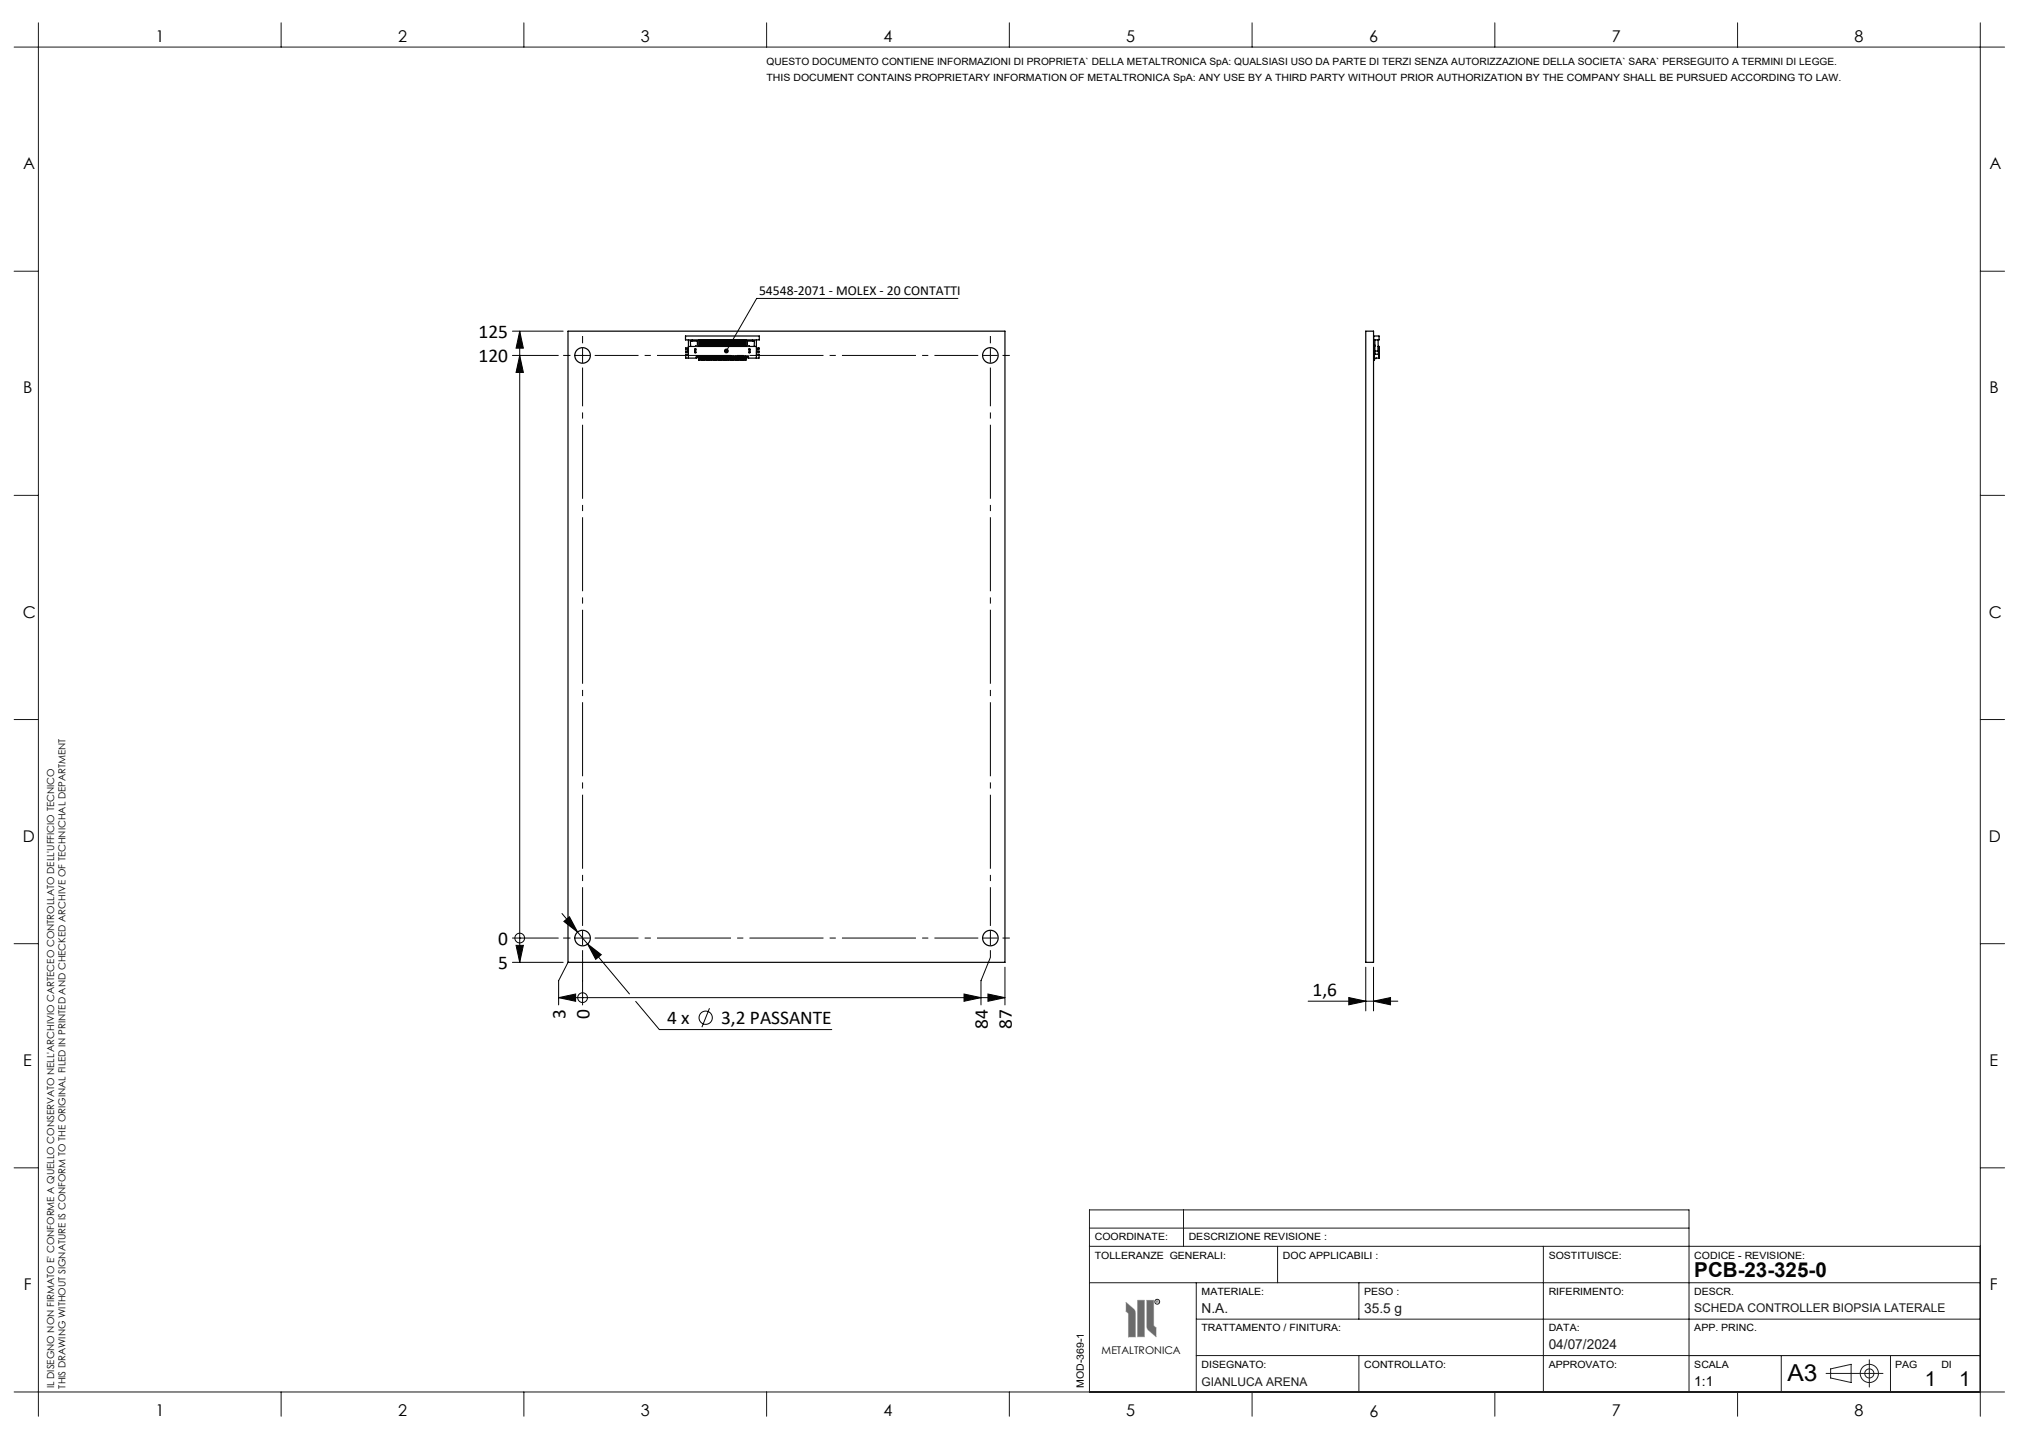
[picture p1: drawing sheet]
<svg xmlns="http://www.w3.org/2000/svg" width="420mm" height="297mm" viewBox="0 0 420 297" stroke-linecap="round" stroke-linejoin="round" font-family="sans-serif">
<g fill="none" stroke="#000" stroke-width=".25">
<path d="M117 68.2h90v130h-90zM141.2 69.2h15.2v.8h-15.2zM141.8 70v3.8M141.8 71.4h14M141.8 73h-.5v.8h2.1v-.4h10.8v.4h2.2v-.8h-.6M141.8 71.7h-.5v.2h.5v.4h-.5v.3h.5M142.2 70.3h1.5v1.1M142.6 70v.2h-.4l.1 1.2M143.2 72h.1M143.2 72.6h.1M143.2 71.9h.1v.8h-.1zM143.4 73.7h.5"/>
<path d="M143.6 73.4v.3M143.7 71.2l-.5 .2M143.9 70v1.4M143.9 73.4l.1 .8h.2v-.8M143.9 73.5h.1M144 73.7h.2M144 73.9h.2M144.2 73.5h.1M144.2 73.4v.3h.2M144.2 70v1.4M144.4 73.4l.1 .8h.2v-.8M144.4 70v1.4"/>
<path d="M144.4 73.5h.1M144.5 73.7h.2M144.5 73.9h.2M144.7 73.5h.1M144.7 70v1.4M144.9 73.4v.3h-.2M144.9 70v1.4M144.9 73.5h.1M145 73.7h.2M145 73.4v.8h.2v-.8M145 73.9h.2M145.2 73.5h.1"/>
<path d="M145.2 70v1.4M145.4 73.4v.3h-.2M145.4 70v1.4M145.4 73.5h.1M145.5 73.7h.2M145.5 73.4v.8h.2v-.8M145.5 73.9h.2M145.7 73.5h.1M145.7 73.4v.3h.2M145.7 70v1.4M145.9 70v1.4M145.9 73.4l.1 .8h.2v-.8"/>
<path d="M145.9 73.5h.1M146 73.7h.2M146 73.9h.2M146.2 73.5h.1M146.2 73.4v.3h.2v-.3M146.2 70v1.4M146.4 70v1.4M146.4 73.5h.1M146.5 73.7h.2M146.5 73.4v.8h.2v-.8M146.5 73.9h.2M146.7 73.5h.1"/>
<path d="M146.7 70v1.4M146.9 73.4v.3h-.2M146.9 70v1.4M146.9 73.5h.1M147 73.7h.2M147 73.4v.8h.2v-.8M147 73.9h.2M147.2 73.5h.1M147.2 70v1.4M147.2 73.7h.2M147.4 73.4l.1 .8h.2v-.8M147.4 70v1.4"/>
<path d="M147.4 73.5h.1M147.5 73.7h.2M147.5 73.9h.2M147.7 73.5h.1M147.7 73.4v.3h.2M147.7 70v1.4M147.9 70v1.4M147.9 73.4l.1 .8h.2v-.8M147.9 73.5h.1M148 73.7h.2M148 73.9h.2M148.2 73.5h.1"/>
<path d="M148.2 70v1.4M148.4 73.4v.3h-.2M148.4 70v1.4M148.4 73.5h.1M148.5 73.7h.2M148.5 73.4v.8h.2v-.8M148.5 73.9h.2M148.7 73.5h.1M148.7 70v1.4M148.7 73.7h.2M148.9 70v1.4M148.9 73.4l.1 .8h.2v-.8"/>
<path d="M148.9 73.5h.1M149 73.7h.2M149 73.9h.2M149.2 73.5h.1M149.2 73.4v.3h.2M149.2 70v1.4M149.4 70v1.4M149.4 73.4l.1 .8h.2v-.8M149.4 73.5h.1M149.5 73.7h.2M149.5 73.9h.2M149.7 73.5h.1"/>
<path d="M149.7 73.4v.3h.2v-.3M149.7 70v1.4M149.9 70v1.4M149.9 73.5h.1M150 73.7h.2M150 73.4v.8h.2v-.8M150 73.9h.2M150.2 73.5h.1M150.2 70v1.4M150.4 73.4v.3h-.2M150.4 70v1.4M150.4 73.5h.1"/>
<path d="M150.5 73.7h.2M150.5 73.4v.8h.2v-.8M150.5 73.9h.2M150.7 73.5h.1M150.7 70v1.4M150.7 73.7h.2M150.9 70v1.4M150.9 73.4l.1 .8h.2v-.8M150.9 73.5h.1M151 73.7h.2M151 73.9h.2M151.2 73.5h.1"/>
<path d="M151.2 73.4v.3h.2M151.2 70v1.4M151.4 73.4l.1 .8h.2v-.8M151.4 70v1.4M151.4 73.5h.1M151.5 73.7h.2M151.5 73.9h.2M151.7 73.5h.1M151.7 70v1.4M151.9 73.4v.3h-.2M151.9 70v1.4M151.9 73.5h.1"/>
<path d="M152 73.7h.2M152 73.4v.8h.2v-.8M152 73.9h.2M152.2 73.5h.1M152.2 70v1.4M152.2 73.7h.2M152.4 70v1.4M152.4 73.4l.1 .8h.2v-.8M152.4 73.5h.1M152.5 73.7h.2M152.5 73.9h.2M152.7 73.5h.1"/>
<path d="M152.7 73.4v.3h.2M152.7 70v1.4M152.9 70v1.4M152.9 73.4l.1 .8h.2v-.8M152.9 73.5h.1M153 73.7h.2M153 73.9h.2M153.2 73.5h.1M153.2 73.4v.3h.2v-.3M153.2 70v1.4M153.4 70v1.4M153.4 73.5h.1"/>
<path d="M153.5 73.7h.2M153.5 73.4v.8h.2v-.8M153.5 73.9h.2M153.7 73.5h.1M153.7 70v1.4M153.7 73.7h.5M154 71.2l.4 .2M154 73.4v.3M154.3 71.9h.2v.8h-.2zM154.3 72.6h.1M154.3 72h.1M154.4 72h.1"/>
<path d="M154.4 72.6h.1M155 70v.2h.4l-.1 1.2M155.4 70.3h-1.4v1.1M155.8 70v3.8M155.8 71.7h.6v.2h-.5M155.9 72.3h.5v.3h-.6M281.3 68.2h1.6v130h-1.6zM282.9 72.6h.2M282.9 71.7h.2v.9M282.9 71.9h.2M282.9 72.3h.2M282.9 71.4h.3"/>
<path d="M282.9 69.2h1.2v.8h-1.2zM282.9 71.2h.3M283 72.6v.9h.1M283 71.4v.3M283 72.6v.9M283.1 72h.1M283.1 72.6h.1M283.1 71.4v2.4h1v-2.4h-.2M283.1 73h.9v.8M283.1 72.8h.1M283.1 72.5l.1 .5M283.1 73.6l-.2 .2"/>
<path d="M283.2 70v2.3h.7v-2.3M283.2 71.1h-.3v.6M283.5 73.8l-.3 .1-.1 .3h-.2M283.9 71.4v1.6"/>
<circle cx="120" cy="73.2" r="1.6"/>
<circle cx="204" cy="73.2" r="1.6"/>
<circle cx="120" cy="193.2" r="1.6"/>
<circle cx="204" cy="193.2" r="1.6"/>
</g>
<path d="M143.3 71.3h.4M154 71.3h.3" fill="none" stroke="#464646" stroke-width=".21"/>
<g fill="none" stroke="#191924" stroke-width=".21">
<path d="M2.9 9.7h410M7.9 4.7v287M57.9 4.7v5M107.9 4.7v5M157.9 4.7v5M207.9 4.7v5M257.9 4.7v5M307.9 4.7v5M357.9 4.7v5M407.9 4.7v287M2.9 55.9h5M407.9 55.9h5"/>
<path d="M2.9 102h5M407.9 102h5M2.9 148.2h5M407.9 148.2h5M2.9 194.4h5M407.9 194.4h5M2.9 240.5h5M224.4 256.7h183.5M224.4 252.9h123.5M243.8 249.2v7.5M263.2 256.7v7.5M317.9 256.7v30"/>
<path d="M407.9 240.5h5M224.4 264.2h183.5M232.5 270.5v4.8M246.4 264.2v22.5M246.4 271.7h161.5M246.4 279.2h161.5M279.9 264.2v7.5M279.9 279.2v7.5M366.9 279.2v7.5M389.4 279.2v7.5M2.9 286.7h410M57.9 286.7v5"/>
<path d="M107.9 286.7v5M157.9 286.7v5M207.9 286.7v5M224.4 286.7v-37.5h123.5v37.5M257.9 286.7v5M307.9 286.7v5M357.9 286.7v5M376.1 282.9h11.8M377.1 281.9l4.2-.9v3.8l-4.2-1zM385 280.1v5.6"/>
<circle cx="238.4" cy="268.1" r=".5"/>
<circle cx="385" cy="282.9" r=".94"/>
<circle cx="385" cy="282.9" r="1.88"/>
</g>
<path d="M232 268.2l1.6 1.5 .2 .4 .1 5.3h-1.4v-4.9l-.5-.4zM234.3 267.8h1.4v7.5h-1.4zM236.2 267.8h1.4v5.2l.5 .5v1.8l-1.6-1.4-.3-.5z" fill="none" stroke="#c0c0c0" stroke-width=".21"/>
<path d="M236.2 267.8l.1 5.7 .2 .4 1.6 1.4v-1.8l-.5-.5v-5.2zM234.3 267.8v7.5h1.4v-7.5zM232 268.2v1.9l.5 .4v4.9h1.4l-.1-5.3-.2-.5z" fill-rule="evenodd" fill="#6a6a6a"/>
<g fill="none" stroke="#000" stroke-width=".21">
<path d="M105.6 73.2h9.4M105.6 68.2h10.4M107.1 73.2l.7 3.5h-1.5zM107.1 68.2l.7 3.5h-1.5zM107.1 68.2v130M118.5 73.2h3M120 71.7v3M197.3 61.5h-41.4l-6.3 10.8M105.6 193.2h9.4M105.6 198.2h10.4M106.3 194.7h1.5l-.7 3.5zM107.1 193.2h.1"/>
<path d="M115.8 188.2l5.2 6.2M116.1 189.8l1.2-1 1.7 3.2zM117 198.2l-1.9 3.8v5M120 197.2v9.8M121 194.4l2.9 2.2-1.2 1zM121 194.4l8.7 10.3M204 197.2l-1.9 4.8v5M207 199.2v7.8M281.3 199.2v9M282.9 199.2v9M115.1 205.5l3.5-.8v1.5zM115.1 205.5h91.9"/>
<path d="M120 205.5h.1M130.9 206.2l4.9 5.9h35.5M146.1 207.7l-1.5 3.9M198.6 204.7l3.5 .8-3.5 .7zM203.5 204.7l3.5 .8-3.5 .7zM269.5 206.2h18.4M277.8 205.5l3.5 .7-3.5 .8zM282.9 206.2l3.5-.7v1.5z"/>
<circle cx="107.1" cy="193.2" r="1"/>
<circle cx="120" cy="205.5" r="1"/>
<circle cx="145.4" cy="209.6" r="1.37"/>
</g>
<g fill="none" stroke="#000" stroke-width=".21" stroke-dasharray="15.2 1.3 1.3 1.3" stroke-linecap="butt">
<path d="M117.5 73.2h-1.5M120 70.7v-1.5M204 73.2v-1.5M204 73.2h-1.5M204 73.2v1.5M204 73.2h1.5M204 70.7v-1.5M206.5 73.2h1.5M117.5 193.2h-1.5M120 193.2v-1.5M120 193.2h-1.5M120 193.2v1.5"/>
<path d="M120 193.2h1.5M120 195.7v1.5M204 193.2v-1.5M204 193.2h-1.5M204 193.2v1.5M204 193.2h1.5M204 195.7v1.5M206.5 193.2h1.5"/>
</g>
<path d="M122.5 73.2h79M122.5 193.2h79" fill="none" stroke="#000" stroke-width=".21" stroke-dasharray="15.2 1.3 1.3 1.3" stroke-dashoffset="6.2" stroke-linecap="butt"/>
<path d="M120 190.7v-115M204 190.7v-115" fill="none" stroke="#000" stroke-width=".21" stroke-dasharray="15.2 1.3 1.3 1.3" stroke-dashoffset="7.3" stroke-linecap="butt"/>
<g fill="#000">
<path d="M149.3 71.9a.5 .5 0 0 1 .6 0 .5 .5 0 0 1 .1 .7 .5 .5 0 0 1-.6 .1l.2-.4-.2 .4a.5 .5 0 0 1-.1-.8z"/>
<path d="M106.3 194.7h1.5l-.7 3.5zM107.1 73.2l.7 3.5h-1.5zM107.1 68.2l.7 3.5h-1.5z"/>
<path d="M116.1 189.8l2.9 2.2-1.7-3.2zM121 194.4l1.7 3.2 1.2-1z"/>
<path d="M115.1 205.5l3.5-.8v1.5zM198.6 204.7l3.5 .8-3.5 .7zM203.5 204.7l3.5 .8-3.5 .7z"/>
<path d="M282.9 206.2l3.5-.7v1.5zM277.8 205.5l3.5 .7-3.5 .8z"/>
</g>
<text font-size="4.8" fill="#010000" x="368.2" y="284.5">A3</text>
<g font-size="4.2">
<text x="349" y="262.9">PCB-23-325-0</text>
<text x="396.5" y="285.5">1</text>
<text x="403.6" y="285.5">1</text>
</g>
<g font-size="4">
<text x="98.6" y="69.6">125</text>
<text x="98.6" y="74.6">120</text>
<text x="102.6" y="194.6">0</text>
<text x="102.6" y="199.6">5</text>
<text x="116.5" y="209.9" transform="rotate(-90 116.5 209.9)">3</text>
<text x="121.4" y="209.9" transform="rotate(-90 121.4 209.9)">0</text>
<text x="270.4" y="205.2">1,6</text>
<text x="137.4" y="211">4 x</text>
<text x="148.5" y="211">3,2 PASSANTE</text>
<text x="203.5" y="211.9" transform="rotate(-90 203.5 211.9)">84</text>
<text x="208.4" y="211.9" transform="rotate(-90 208.4 211.9)">87</text>
</g>
<g font-size="3.3" fill="#010000">
<text x="32" y="8.6">1</text>
<text x="82" y="8.6">2</text>
<text x="132" y="8.6">3</text>
<text x="182" y="8.6">4</text>
<text x="232" y="8.6">5</text>
<text x="282" y="8.6">6</text>
<text x="332" y="8.6">7</text>
<text x="382" y="8.6">8</text>
<text x="4.8" y="34.9">A</text>
<text x="409.8" y="34.9">A</text>
<text x="4.8" y="81">B</text>
<text x="409.8" y="81">B</text>
<text x="4.7" y="127.2">C</text>
<text x="409.7" y="127.2">C</text>
<text x="4.7" y="173.4">D</text>
<text x="409.7" y="173.4">D</text>
<text x="4.8" y="219.5">E</text>
<text x="409.8" y="219.5">E</text>
<text x="4.9" y="265.7">F</text>
<text x="409.9" y="265.7">F</text>
<text x="32" y="291.7">1</text>
<text x="82" y="291.7">2</text>
<text x="132" y="291.7">3</text>
<text x="182" y="291.7">4</text>
<text x="232" y="291.7">5</text>
<text x="282.1" y="291.8">6</text>
<text x="332" y="291.7">7</text>
<text x="382" y="291.7">8</text>
</g>
<g font-size="2.8">
<text x="156.3" y="60.7">54548-2071 - MOLEX - 20 CONTATTI</text>
<text x="349" y="285.4">1:1</text>
</g>
<g font-size="2.8" fill="#191924">
<text x="247.5" y="270.4">N.A.</text>
<text x="281" y="270.4">35.5 g</text>
<text x="319" y="277.9">04/07/2024</text>
</g>
<g font-size="2.5" fill="#191924">
<text x="349" y="270.2">SCHEDA CONTROLLER BIOPSIA LATERALE</text>
<text x="247.5" y="285.4">GIANLUCA ARENA</text>
</g>
<text font-size="2.2" fill="#010000" x="226.9" y="278.8">METALTRONICA</text>
<g font-size="2.1" fill="#010000">
<text x="157.9" y="13.3">QUESTO DOCUMENTO CONTIENE INFORMAZIONI DI PROPRIETA` DELLA METALTRONICA SpA: QUALSIASI USO DA PARTE DI TERZI SENZA AUTORIZZAZIONE DELLA SOCIETA` SARA` PERSEGUITO A TERMINI DI LEGGE.</text>
<text x="157.9" y="16.6">THIS DOCUMENT CONTAINS PROPRIETARY INFORMATION OF METALTRONICA SpA: ANY USE BY A THIRD PARTY WITHOUT PRIOR AUTHORIZATION BY THE COMPANY SHALL BE PURSUED ACCORDING TO LAW.</text>
<text x="225.5" y="255.5">COORDINATE:</text>
<text x="244.8" y="255.5">DESCRIZIONE REVISIONE :</text>
<text x="225.5" y="259.3">TOLLERANZE GENERALI:</text>
<text x="264.2" y="259.3">DOC APPLICABILI :</text>
<text x="319" y="259.3">SOSTITUISCE:</text>
<text x="349" y="259.3">CODICE - REVISIONE:</text>
<text x="247.5" y="266.8">MATERIALE:</text>
<text x="281" y="266.8">PESO :</text>
<text x="319" y="266.8">RIFERIMENTO:</text>
<text x="349" y="266.8">DESCR.</text>
<text x="247.5" y="274.2">TRATTAMENTO / FINITURA:</text>
<text x="319" y="274.2">DATA:</text>
<text x="349" y="274.2">APP. PRINC.</text>
<text x="247.5" y="281.8">DISEGNATO:</text>
<text x="281" y="281.8">CONTROLLATO:</text>
<text x="319" y="281.8">APPROVATO:</text>
<text x="349" y="281.8">SCALA</text>
<text x="390.4" y="281.8">PAG</text>
<text x="399.9" y="281.8">DI</text>
<text x="223.3" y="285.9" transform="rotate(-90 223.3 285.9)">MOD-369-1</text>
</g>
<g font-size="2" fill="#010000">
<text x="11.1" y="285.9" transform="rotate(-90 11.1 285.9)">IL DISEGNO NON FIRMATO E' CONFORME A QUELLO CONSERVATO NELL'ARCHIVIO CARTECEO CONTROLLATO DELL'UFFICIO TECNICO</text>
<text x="13.5" y="286" transform="rotate(-90 13.5 286)">THIS DRAWING WITHOUT SIGNATURE IS CONFORM TO THE ORIGINAL FILED IN PRINTED AND CHECKED ARCHIVE OF TECHNICHAL DEPARTMENT</text>
</g>
<text font-size=".7" fill="#010000" x="238.1" y="268.4">R</text>
</svg>
